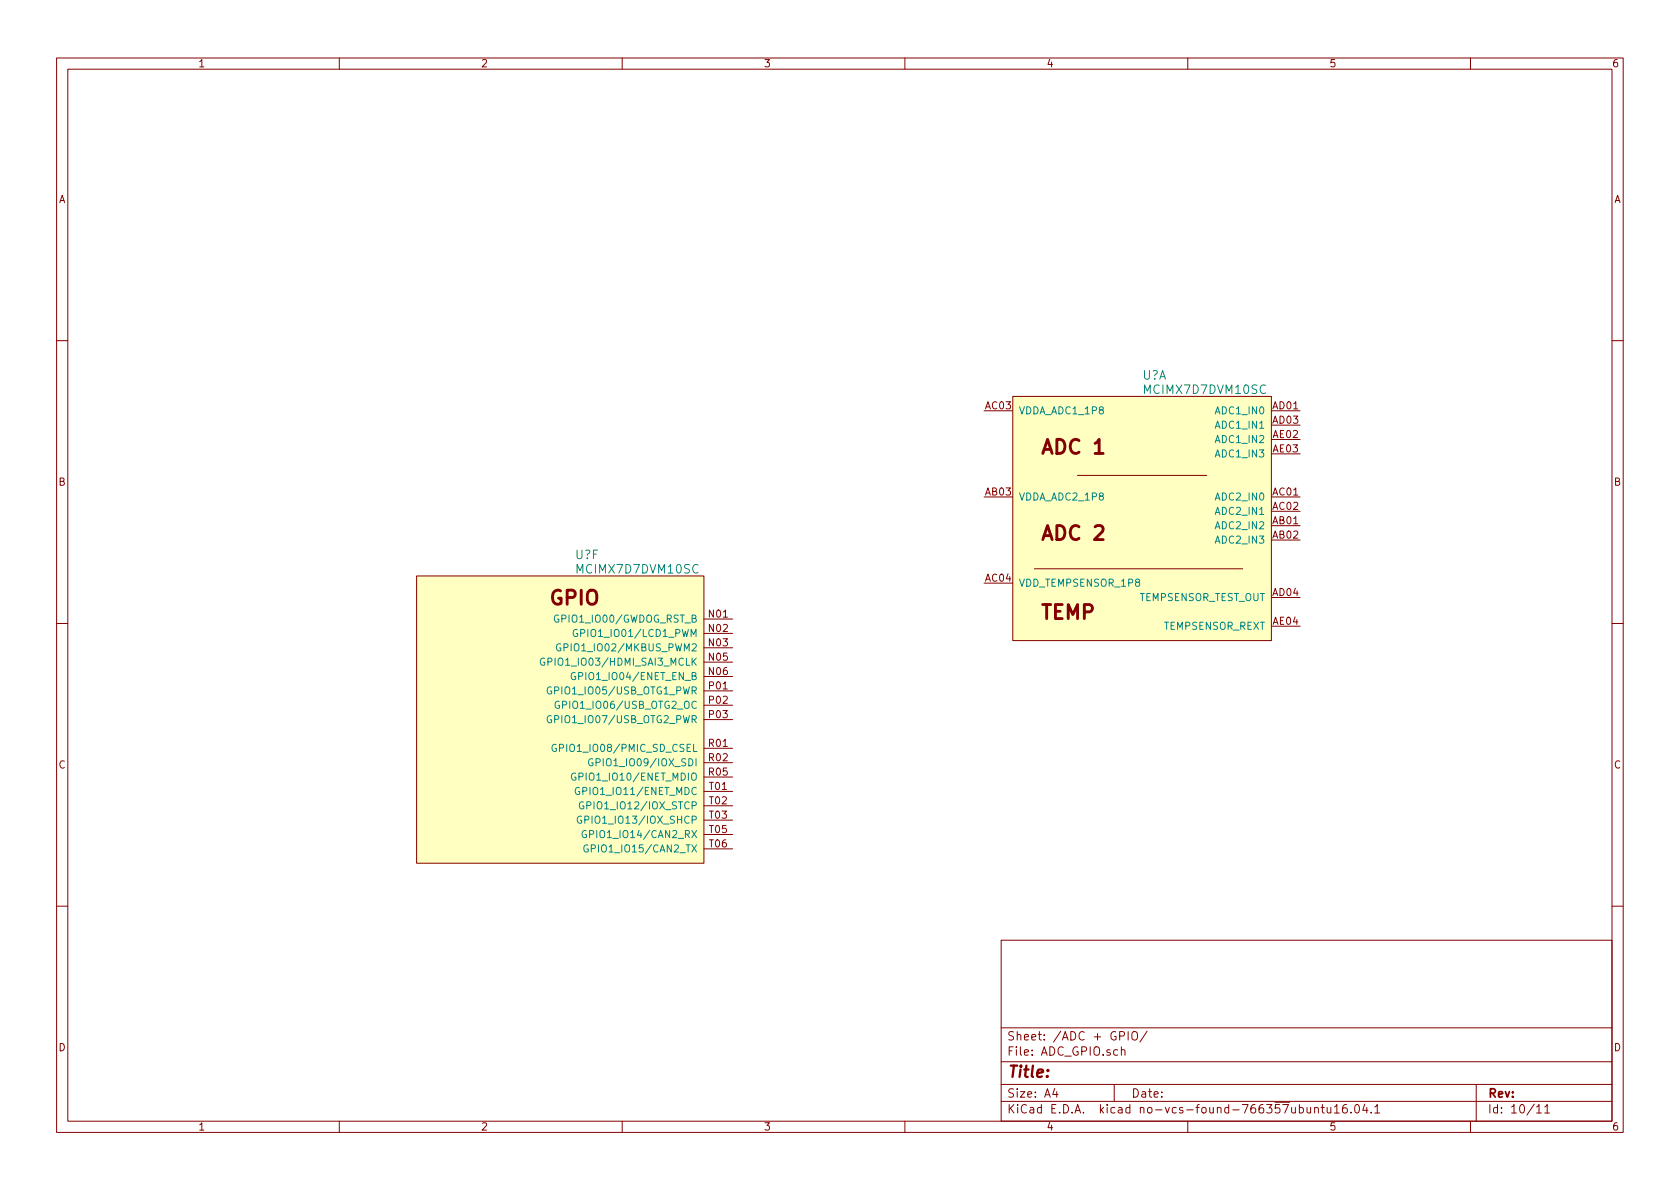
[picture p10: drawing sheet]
<svg xmlns="http://www.w3.org/2000/svg" width="297mm" height="210mm" viewBox="0 0 297 210" stroke-linecap="round" stroke-linejoin="round" font-family="sans-serif">
<g fill="none" stroke="#840000" stroke-width=".18">
<path d="M10 10.3h277v189.9h-277zM12 12.2h273v186.1h-273zM60 10.3v1.9M110 10.3v1.9M160 10.3v1.9M210 10.3v1.9M260 10.3v1.9M10 60.2h2M174 72.6h5.1M179.1 70.1h45.7v43.2h-45.7zM224.8 72.6h5.1M224.8 77.7h5.1"/>
<path d="M224.8 75.2h5.1M285 60.2h2M174 87.9h5.1M190.5 84.1h22.9zM224.8 93h5.1M224.8 87.9h5.1M224.8 95.5h5.1M224.8 90.4h5.1M224.8 80.3h5.1M10 110.3h2M73.7 101.8h50.8v50.8h-50.8zM124.5 109.5h5"/>
<path d="M124.5 112h5M124.5 114.5h5M124.5 117.1h5M124.5 119.6h5M174 103.1h5.1M182.9 100.6h36.8zM224.8 105.7h5.1M224.8 110.7h5.1M285 110.3h2M124.5 122.2h5M124.5 132.3h5M124.5 139.9h5"/>
<path d="M124.5 124.7h5M124.5 134.9h5M124.5 127.2h5M124.5 137.4h5M124.5 142.5h5M124.5 145h5M124.5 147.6h5M124.5 150.1h5M10 160.2h2M177 166.3h108v32h-108zM285 160.2h2M60 198.3v1.9"/>
<path d="M110 198.3v1.9M160 198.3v1.9M177 194.8h108M177 191.8h108M177 187.8h108M177 181.8h108M186.5 192.5l-.4 1h1M186.8 193v1M197 191.8v3M198 183.2l.7-.1 .1-.2v-.3l-.2-.2h-.6v1.5M198.3 185.7a.37 .37 0 0 1 .6 .1v.8M198.3 185.1v1.5"/>
<path d="M199.5 182.4v1.5M200.2 182.6a.5 .5 0 0 1 .6-.2 .5 .5 0 0 1 .3 .5v.5a.5 .5 0 0 1-.5 .5 .5 .5 0 0 1-.5-.5zM202.8 182.3l-1.3 2M210 198.3v1.9M229.7 195.9l.4-.1 .4 .3-.1 .6-.3 .1-.4-.1M231.1 195.8l.1 .9 .3 .1 .2-.1M231.7 195.8v1M232.4 196l.1-.1a.37 .37 0 0 1 .6 .1v.8M232.4 195.8v1M233.6 195.8h.6M233.8 195.3v1.3l.4 .2M234.6 195.8v.8a.39 .39 0 0 0 .7 .1"/>
<path d="M235.3 195.8v1M235.9 195.8l.5-.5v1.5M235.9 196.8h.9M238.1 195.3a.59 .59 0 0 0-.7 .7v.7l.2 .1 .6-.1v-.5l-.1-.2-.5-.1-.2 .3M238.9 196.7v.1M239.6 195.5l.4-.2a.94 .94 0 0 1 0 1.5l-.4-.3-.1-.6zM241.3 195.2l-.4 1.1h1M241.7 195.8v1M242.4 196.7v.1M243.1 195.8l.4-.5v1.5M243.1 196.8h.8M260 198.3v1.9"/>
<path d="M261 191.8v6.5M271.7 195.8l.4-.5v1.5M271.7 196.8h.8M273.1 195.8l.5-.5v1.5M273.1 196.8h.9"/>
</g>
<g fill="#ffffc2" stroke="#ffffc2" stroke-width=".18">
<path d="M73.7 101.8h50.8v50.8h-50.8z"/>
<path d="M179.1 70.1h45.7v43.2h-45.7z"/>
</g>
<g fill="none" stroke="#008484" stroke-width=".18">
<path d="M96.3 116.5a.59 .59 0 0 0-.8 .5 .59 .59 0 0 0 .8 .6v-.5h-.2M98.7 108.8a.59 .59 0 0 0-.7 .6 .59 .59 0 0 0 .7 .6l.1-.5h-.2M99.1 113.9a.59 .59 0 0 0-.7 .6 .59 .59 0 0 0 .7 .6l.1-.5h-.3M101.7 119a.59 .59 0 0 0-.7 .6 .59 .59 0 0 0 .7 .5l.1-.4h-.3M102.1 111.4a.59 .59 0 0 0-.8 .5 .59 .59 0 0 0 .8 .6v-.5h-.2M97.5 121.5a.59 .59 0 0 0-.8 .6 .59 .59 0 0 0 .8 .6v-.5h-.2M97.5 126.6a.59 .59 0 0 0-.8 .6 .59 .59 0 0 0 .8 .6v-.5h-.2M98.3 131.7a.59 .59 0 0 0-.7 .6 .59 .59 0 0 0 .7 .5l.1-.4h-.3M98.9 124.1a.59 .59 0 0 0-.8 .5 .59 .59 0 0 0 .8 .6v-.5h-.2M101.8 136.8a.59 .59 0 0 0-.8 .5 .59 .59 0 0 0 .8 .6v-.5h-.2M102.4 139.3a.59 .59 0 0 0-.7 .6 .59 .59 0 0 0 .7 .6l.1-.5h-.2M104.8 134.2a.59 .59 0 0 0-.7 .6 .59 .59 0 0 0 .7 .6l.1-.5h-.3"/>
<path d="M102.8 144.4a.59 .59 0 0 0-.7 .6 .59 .59 0 0 0 .7 .5v-.4h-.2M103.1 141.9a.59 .59 0 0 0-.7 .5 .59 .59 0 0 0 .7 .6l.1-.5h-.2M103.6 146.9a.59 .59 0 0 0-.7 .6 .59 .59 0 0 0 .7 .6l.1-.5h-.2M103.9 149.5a.59 .59 0 0 0-.7 .5 .59 .59 0 0 0 .7 .6l.1-.5h-.2"/>
</g>
<g font-size="3.5" fill="#840000">
<text x="184.7" y="80.3">ADC 1</text>
<text x="184.7" y="95.5">ADC 2</text>
<text x="97.3" y="107">GPIO</text>
<text x="184.1" y="109.5">TEMP</text>
</g>
<text font-size="2.8" fill="#840000" x="178" y="190.5">Title:</text>
<g font-size="2.1" fill="#008484">
<text x="201.9" y="67.1">U?A</text>
<text x="202.5" y="69.7">MCIMX7D7DVM10SC</text>
<text x="101.7" y="98.9">U?F</text>
<text x="102.2" y="101.4">MCIMX7D7DVM10SC</text>
</g>
<g font-size="2.1" fill="#840000">
<text x="178" y="184">Sheet: /ADC + GPIO/</text>
<text x="178" y="186.7">File: ADC_GPIO.sch</text>
<text x="178" y="196.9">KiCad E.D.A. kicad no-vcs-found-766357ubuntu16.04.1</text>
<text x="178" y="194.1">Size: A4</text>
<text x="200" y="194.1">Date:</text>
<text x="263" y="194.1">Rev:</text>
<text x="263" y="196.9">Id: 10/11</text>
</g>
<g font-size="1.8" fill="#840000">
<text x="35" y="11.9">1</text>
<text x="85" y="11.9">2</text>
<text x="135" y="11.9">3</text>
<text x="185" y="11.9">4</text>
<text x="235" y="11.9">5</text>
<text x="285" y="11.9">6</text>
<text x="10.4" y="35.9">A</text>
<text x="285.4" y="35.9">A</text>
<text x="174.3" y="72.4">AC03</text>
<text x="225.1" y="72.4">AD01</text>
<text x="225.1" y="74.9">AD03</text>
<text x="225.1" y="77.5">AE02</text>
<text x="225.1" y="80">AE03</text>
<text x="10.4" y="85.9">B</text>
<text x="174.3" y="87.6">AB03</text>
<text x="225.1" y="87.6">AC01</text>
<text x="285.4" y="85.9">B</text>
<text x="225.1" y="92.7">AB01</text>
<text x="225.1" y="95.2">AB02</text>
<text x="225.1" y="90.2">AC02</text>
<text x="174.3" y="102.9">AC04</text>
<text x="225.1" y="105.4">AD04</text>
<text x="125.4" y="109.2">N01</text>
<text x="125.4" y="111.8">N02</text>
<text x="225.1" y="110.5">AE04</text>
<text x="125.4" y="114.3">N03</text>
<text x="125.4" y="116.8">N05</text>
<text x="125.4" y="119.4">N06</text>
<text x="125.4" y="121.9">P01</text>
<text x="125.4" y="124.5">P02</text>
<text x="125.4" y="127">P03</text>
<text x="10.4" y="135.9">C</text>
<text x="125.4" y="132.1">R01</text>
<text x="125.4" y="134.6">R02</text>
<text x="125.4" y="137.2">R05</text>
<text x="285.4" y="135.9">C</text>
<text x="125.5" y="139.7">T01</text>
<text x="125.5" y="142.2">T02</text>
<text x="125.5" y="144.8">T03</text>
<text x="125.5" y="147.3">T05</text>
<text x="125.5" y="149.9">T06</text>
<text x="10.4" y="185.9">D</text>
<text x="285.4" y="185.9">D</text>
<text x="35" y="199.9">1</text>
<text x="85" y="199.9">2</text>
<text x="135" y="199.9">3</text>
<text x="185" y="199.9">4</text>
<text x="235" y="199.9">5</text>
<text x="285" y="199.9">6</text>
</g>
<g font-size="1.8" fill="#008484">
<text x="180.1" y="73.3">VDDA_ADC1_1P8</text>
<text x="215.2" y="73.3">ADC1_IN0</text>
<text x="215.2" y="75.8">ADC1_IN1</text>
<text x="215.2" y="78.4">ADC1_IN2</text>
<text x="215.2" y="80.9">ADC1_IN3</text>
<text x="180.1" y="88.5">VDDA_ADC2_1P8</text>
<text x="215.2" y="88.5">ADC2_IN0</text>
<text x="215.2" y="93.6">ADC2_IN2</text>
<text x="215.2" y="91.1">ADC2_IN1</text>
<text x="215.2" y="96.1">ADC2_IN3</text>
<text x="180.1" y="103.8">VDD_TEMPSENSOR_1P8</text>
<text x="201.2" y="106.3">TEMPSENSOR_TEST_OUT</text>
<text x="98.9" y="110.1">GPIO1_IO00/GWDOG_RST_B</text>
<text x="102.8" y="112.6">GPIO1_IO01/LCD1_PWM</text>
<text x="205.7" y="111.4">TEMPSENSOR_REXT</text>
<text x="97.2" y="117.7">GPIO1_IO03/HDMI_SAI3_MCLK</text>
<text x="99.9" y="115.2">GPIO1_IO02/MKBUS_PWM2</text>
<text x="98.1" y="122.8">GPIO1_IO05/USB_OTG1_PWR</text>
<text x="99.6" y="125.3">GPIO1_IO06/USB_OTG2_OC</text>
<text x="102.3" y="120.3">GPIO1_IO04/ENET_EN_B</text>
<text x="98.1" y="127.9">GPIO1_IO07/USB_OTG2_PWR</text>
<text x="99.2" y="133">GPIO1_IO08/PMIC_SD_CSEL</text>
<text x="105.7" y="135.5">GPIO1_IO09/IOX_SDI</text>
<text x="102.4" y="138">GPIO1_IO10/ENET_MDIO</text>
<text x="103" y="140.6">GPIO1_IO11/ENET_MDC</text>
<text x="104" y="143.1">GPIO1_IO12/IOX_STCP</text>
<text x="103.8" y="145.7">GPIO1_IO13/IOX_SHCP</text>
<text x="104.5" y="148.2">GPIO1_IO14/CAN2_RX</text>
<text x="104.7" y="150.7">GPIO1_IO15/CAN2_TX</text>
</g>
</svg>
